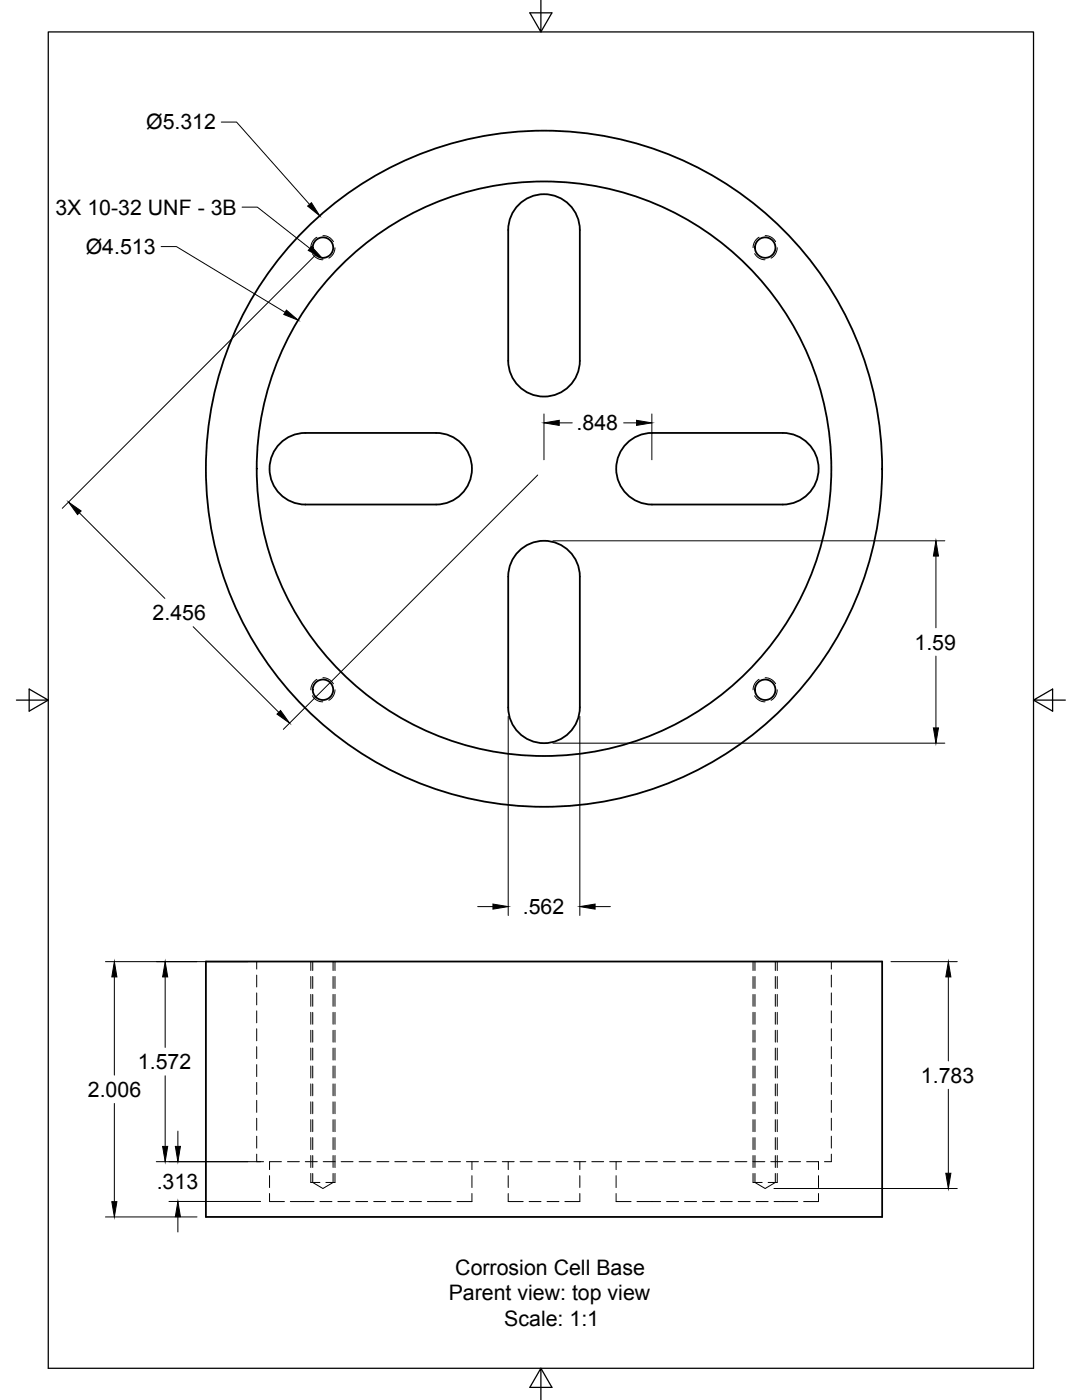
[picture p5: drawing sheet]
<svg xmlns="http://www.w3.org/2000/svg" width="216mm" height="279mm" viewBox="0 0 216 279" stroke-linecap="round" stroke-linejoin="round" font-family="sans-serif">
<!-- layer: Visible -->
<g fill="none" stroke="#000" stroke-width=".36">
<path d="M101.4 72a7.1 7.1 0 0 0 7.2 7.1 7.1 7.1 0 0 0 7.1-7.1M101.4 72v-26.1a7.1 7.1 0 0 1 7.2-7.1 7.1 7.1 0 0 1 7.1 7.1v26.1M87 86.4h-26.1a7.1 7.1 0 0 0-7.1 7.1 7.1 7.1 0 0 0 7.1 7.2h26.1M87 86.4a7.1 7.1 0 0 1 7.2 7.1 7.1 7.1 0 0 1-7.2 7.2M125.4 88.2a7.1 7.1 0 0 1 4.7-1.8h26.1a7.1 7.1 0 0 1 7.1 7.2 7.1 7.1 0 0 1-7.1 7.1h-26.1a7.1 7.1 0 0 1-6.7-4.7 7.1 7.1 0 0 1 2-7.8zM103.9 109.7a7.1 7.1 0 0 1 7.6-1.1 7.1 7.1 0 0 1 4.2 6.5v26.1a7.1 7.1 0 0 1-7.1 7.1 7.1 7.1 0 0 1-7.2-7.1v-26.1a7.1 7.1 0 0 1 2.5-5.4zM41.1 191.9h134.9v51h-134.9z"/>
<circle cx="64.4" cy="49.4" r="2.04"/>
<circle cx="152.7" cy="49.4" r="2.04"/>
<circle cx="108.5" cy="93.5" r="67.5"/>
<circle cx="108.6" cy="93.5" r="57.3"/>
<circle cx="64.4" cy="137.7" r="2.04"/>
<circle cx="152.7" cy="137.7" r="2.04"/>
</g>
<!-- layer: Hidden -->
<g fill="none" stroke="#000" stroke-width=".2">
<path d="M62.3 50.6l.1 .1a2.41 2.41 0 0 0 2 1.1M63.2 47.3a2.32 2.32 0 0 0-1.2 2.1M64.4 47h.3a2.32 2.32 0 0 1 1.8 1.2M66.8 49.4a2.38 2.38 0 0 1-1.2 2.1M150.6 50.6v.1a2.41 2.41 0 0 0 2.1 1.1M151.5 47.3l-.3 .2a2.43 2.43 0 0 0-.9 1.9M152.7 47h.2a2.31 2.31 0 0 1 1.9 1.2M155.1 49.4a2.38 2.38 0 0 1-1.2 2.1M62.3 138.9h.1a2.32 2.32 0 0 0 2 1.2M63.2 135.6l-.2 .1a2.43 2.43 0 0 0-1 2M64.4 135.3h.3a2.45 2.45 0 0 1 1.8 1.2M66.8 137.7a2.38 2.38 0 0 1-1.2 2.1"/>
<path d="M150.6 138.9a2.32 2.32 0 0 0 2.1 1.2M151.5 135.6l-.3 .1a2.43 2.43 0 0 0-.9 2M152.7 135.3h.2a2.44 2.44 0 0 1 1.9 1.2M155.1 137.7a2.38 2.38 0 0 1-1.2 2.1M51.2 191.9v1.5M51.2 194.6v2.4M51.2 198.2v2.4M62.4 191.9v1.8M62.4 194.9v2.4M62.4 198.5v2.3M66.5 191.9v1.8M66.5 194.9v2.4"/>
<path d="M66.5 198.5v2.3M150.6 191.9v1.8M150.6 194.9v2.4M150.6 198.5v2.3M154.7 191.9v1.8M154.7 194.9v2.4M154.7 198.5v2.3M165.9 191.9v1.5M165.9 194.6v2.4M165.9 198.2v2.4M51.2 201.7v2.4M51.2 205.3v2.4"/>
<path d="M51.2 208.9v2.4M51.2 212.5v2.3M51.2 216v2.4M51.2 219.6v2.4M62.4 202v2.4M62.4 205.6v2.4M62.4 209.2v2.4M62.4 212.7v2.4M62.4 216.3v2.4M62.4 219.9v2.4M66.5 202v2.4M66.5 205.6v2.4"/>
<path d="M66.5 209.2v2.4M66.5 212.7v2.4M66.5 216.3v2.4M66.5 219.9v2.4M150.6 202v2.4M150.6 205.6v2.4M150.6 209.2v2.4M150.6 212.7v2.4M150.6 216.3v2.4M150.6 219.9v2.4M154.7 202v2.4M154.7 205.6v2.4"/>
<path d="M154.7 209.2v2.4M154.7 212.7v2.4M154.7 216.3v2.4M154.7 219.9v2.4M165.9 201.7v2.4M165.9 205.3v2.4M165.9 208.9v2.4M165.9 212.5v2.3M165.9 216v2.4M165.9 219.6v2.4M51.2 230.3v1.5h1.4M51.2 223.2v2.4"/>
<path d="M51.2 226.8v2.3M53.8 238.2v1.6h2.9M53.8 234.6v2.4M56.2 231.8h-2.4v1.6M57.4 231.8h2.3M57.9 239.8h4.8M60.9 231.8h2.4M62 236h1.8M62.4 234.2v1.8l2 1.2 2.1-1.2v-1.8M62.4 223.5v2.3M62.4 227v2.4M62.4 230.6v2.4"/>
<path d="M63.8 239.8h2.4M64.5 231.8h2.4M65 236h1.8M66.5 223.5v2.3M66.5 227v2.4M66.5 230.6v2.4M67.4 239.8h2.4M68.1 231.8h2.3M71 239.8h2.4M71.6 231.8h2.4M74.6 239.8h2.3M75.2 231.8h2.4"/>
<path d="M78.1 239.8h2.4M78.8 231.8h2.4M81.7 239.8h2.4M82.4 231.8h2.3M85.3 239.8h4.7M85.9 231.8h2.4M89.5 231.8h2.4M93.1 231.8h2.4M94.2 238.2v1.6h-3M94.2 231.8v1.6M94.2 234.6v2.4M96.6 231.8h2.4"/>
<path d="M100.2 231.8h2.4M101.4 238.2v1.6h3M101.4 231.8v1.6M101.4 234.6v2.4M103.8 231.8h2.4M105.6 239.8h2.3M107.4 231.8h2.3M109.2 239.8h2.3M110.9 231.8h2.4M114.5 231.8h2.4M115.7 238.2v1.6h-3M115.7 231.8v1.6"/>
<path d="M115.7 234.6v2.4M118.1 231.8h2.4M121.6 231.8h2.4M122.9 238.2v1.6h3M122.9 231.8v1.6M122.9 234.6v2.4M125.2 231.8h2.4M127.1 239.8h4.7M128.8 231.8h2.4M132.4 231.8h2.3M133 239.8h2.4M135.9 231.8h2.4"/>
<path d="M136.6 239.8h2.4M139.5 231.8h2.4M140.2 239.8h2.3M143.1 231.8h2.4M143.7 239.8h2.4M146.7 231.8h2.3M147.3 239.8h2.4M150.2 231.8h2.4M150.3 236h1.8M150.6 234.2v1.8l2.1 1.2 2-1.2v-1.8M150.6 223.5v2.3M150.6 227v2.4"/>
<path d="M150.6 230.6v2.4M150.9 239.8h2.4M153.3 236h1.8M153.8 231.8h2.4M154.5 239.8h4.7M154.7 223.5v2.3M154.7 227v2.4M154.7 230.6v2.4M157.4 231.8h2.3M161 231.8h2.3v1.6M163.3 238.2v1.6h-2.9M163.3 234.6v2.4"/>
<path d="M165.9 230.3v1.5h-1.4M165.9 223.2v2.4M165.9 226.8v2.3"/>
</g>
<!-- layer: Hidden Narrow -->
<g fill="none" stroke="#000" stroke-width=".2">
<path d="M62 191.9v1.8M62 194.9v2.4M62 198.5v2.3M66.8 191.9v1.8M66.8 194.9v2.4M66.8 198.5v2.3M150.3 191.9v1.8M150.3 194.9v2.4M150.3 198.5v2.3M155.1 191.9v1.8M155.1 194.9v2.4M155.1 198.5v2.3"/>
<path d="M62 202v2.4M62 205.6v2.4M62 209.2v2.4M62 212.7v2.4M62 216.3v2.4M62 219.9v2.4M66.8 202v2.4M66.8 205.6v2.4M66.8 209.2v2.4M66.8 212.7v2.4M66.8 216.3v2.4M66.8 219.9v2.4"/>
<path d="M150.3 202v2.4M150.3 205.6v2.4M150.3 209.2v2.4M150.3 212.7v2.4M150.3 216.3v2.4M150.3 219.9v2.4M155.1 202v2.4M155.1 205.6v2.4M155.1 209.2v2.4M155.1 212.7v2.4M155.1 216.3v2.4M155.1 219.9v2.4"/>
<path d="M62 223.5v2.3M62 227v2.4M62 230.6v2.4M62 234.2v1.8M66.8 223.5v2.3M66.8 227v2.4M66.8 230.6v2.4M66.8 234.2v1.8M150.3 223.5v2.3M150.3 227v2.4M150.3 230.6v2.4M150.3 234.2v1.8"/>
<path d="M155.1 223.5v2.3M155.1 227v2.4M155.1 230.6v2.4M155.1 234.2v1.8"/>
</g>
<!-- layer: Border -->
<path d="M9.6 6.4h196.6v266.7h-196.6zM107.9 0v6.4l-2.2-3.8h4.4l-2.2 3.8M3.3 139.7h6.3l-3.8-2.2v4.4l3.8-2.2M206.2 139.7l3.8 2.2v-4.4l-3.8 2.2h6.4M107.9 273.1l2.2 3.8h-4.4l2.2-3.8v6.3" fill="none" stroke="#000" stroke-width=".25"/>
<!-- layer: Dimensions -->
<g fill="none" stroke="#000" stroke-width=".2">
<path d="M44.2 24.4h3l14.6 16.4M32.2 49.2h3l21.7 13.1M63.2 50.7l-50.8 50.8M107.3 94.8l-50.8 50.8M108.5 82.6v9.2M111.6 84.4h2.6M124.4 84.4h2.6M130.1 82.6v9.2M15.8 102.3l17.1 17.1M110.3 107.9h78.2M186.8 111v14.3M38.5 125.1l17.1 17.1"/>
<path d="M186.8 130.9v14.4M101.4 143v39.7M110.3 148.3h78.2M115.7 143v39.7M21 191.9h28.5M22.8 195v19.6M33 195v14M95.3 180.9h3.1M118.7 180.9h3.1M177.8 191.9h13.2M189.2 195v16.7M33 214.7v14.1"/>
<path d="M189.2 217.4v16.7M22.8 220.2v19.6M31.2 231.8h20.8M33.7 239.8h18.3M35.5 225.7v3.1M154.4 237.2h36.6M21 242.9h18.3M35.5 242.8v3.1"/>
</g>
<g fill="#000" stroke="#000" stroke-width=".2">
<path d="M61.4 41.1l.7-.7 1.7 2.7zM57.1 61.9l2.4 2-2.9-1.1zM108.5 84.4l3.1-.5v1zM127 83.9l3.1 .5-3.1 .5zM13.7 100.2l2.5 1.8-.7 .7zM186.8 107.9l.5 3.1h-1.1zM55.3 142.5l.7-.7 1.8 2.5zM186.2 145.3h1.1l-.5 3zM22.8 191.9l.5 3.1h-1zM33 191.9l.5 3.1h-1.1zM98.4 180.4l3 .5-3 .5zM115.7 180.9l3-.5v1z"/>
<path d="M189.2 191.9l.5 3.1h-1zM22.3 239.8h1l-.5 3.1zM32.4 228.8h1.1l-.5 3zM35 228.8h1l-.5 3zM188.7 234.1h1l-.5 3.1zM35.5 239.8l.5 3h-1z"/>
</g>
<!-- layer: Annotations -->
<path d="M62.1 49.2l2.1 2.3-2.7-1.5z" fill="#000" stroke="#000" stroke-width=".2"/>
<path d="M48.3 41.3h3.1l10.4 8.3" fill="none" stroke="#000" stroke-width=".2"/>
<g font-size="4.3">
<text x="29.1" y="25.8">Ø5.312</text>
<text x="11" y="42.9">3X 10-32 UNF - 3B</text>
<text x="17.1" y="50.7">Ø4.513</text>
<text x="115.1" y="85.9">.848</text>
<text x="30.4" y="123.7">2.456</text>
<text x="182.5" y="129.6">1.59</text>
<text x="104.3" y="182.4">.562</text>
<text x="27.5" y="213.4">1.572</text>
<text x="17.5" y="218.9">2.006</text>
<text x="183.8" y="216">1.783</text>
<text x="31.3" y="237.3">.313</text>
<text x="90.8" y="254.4">Corrosion Cell Base</text>
<text x="89.5" y="259.5">Parent view: top view</text>
<text x="100.6" y="264.7">Scale: 1:1</text>
</g>
</svg>
